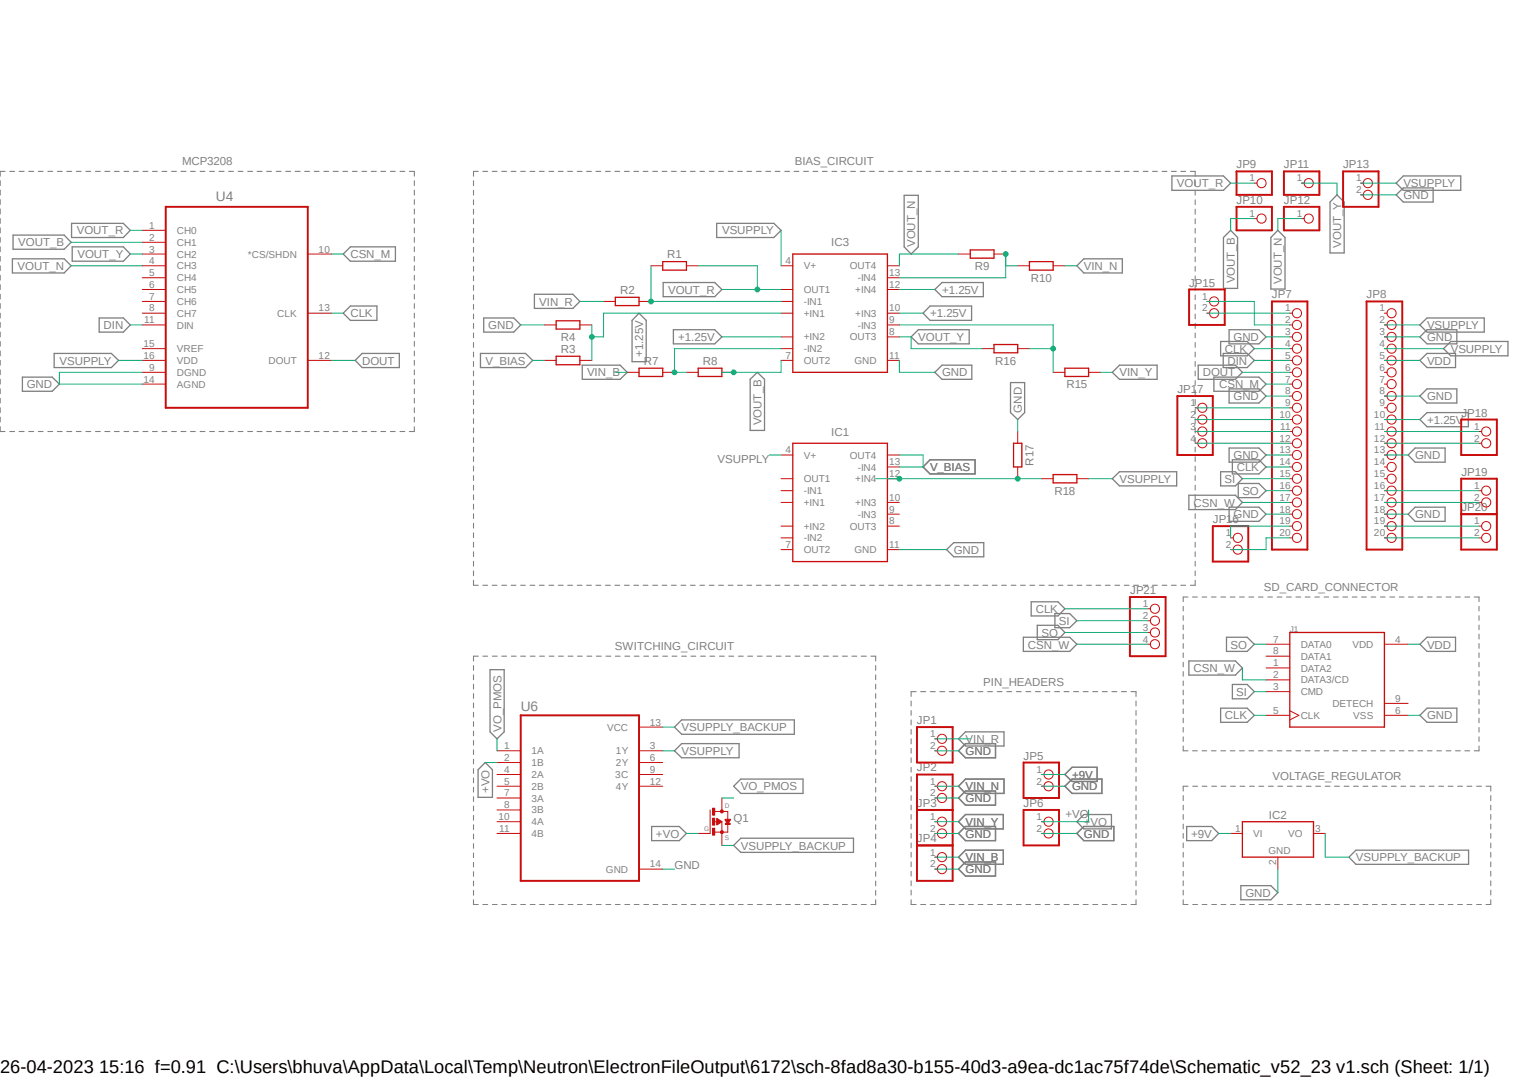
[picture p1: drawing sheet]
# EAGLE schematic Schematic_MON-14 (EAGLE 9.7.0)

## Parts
IC1  LM324_SOIC  [SOIC127P600X175-14N]
IC2  LM7805_TO220V  [TO220V]
IC3  LM324_SOIC  [SOIC127P600X175-14N]
J1  MEM2051-00-195-00-A  [GCT_MEM2051-00-195-00-A]
JP1  PINHD-1X2/90  [1X02/90]
JP2  PINHD-1X2/90  [1X02/90]
JP3  PINHD-1X2/90  [1X02/90]
JP4  PINHD-1X2/90  [1X02/90]
JP5  PINHD-1X2/90  [1X02/90]
JP6  PINHD-1X2/90  [1X02/90]
JP7  PINHD-1X20  [1X20]
JP8  PINHD-1X20  [1X20]
JP9  PINHD-1X1  [1X01]
JP10  PINHD-1X1  [1X01]
JP11  PINHD-1X1  [1X01]
JP12  PINHD-1X1  [1X01]
JP13  PINHD-1X2  [1X02]
JP15  PINHD-1X2  [1X02]
JP16  PINHD-1X2  [1X02]
JP17  PINHD-1X4  [1X04]
JP18  PINHD-1X2  [1X02]
JP19  PINHD-1X2  [1X02]
JP20  PINHD-1X2  [1X02]
JP21  PINHD-1X4  [1X04]
Q1  FDN306P  [SSOT-3]
R1  47000  R_CHIP-1206(3216-METRIC)  [RESC3216X70]
R2  1200  R_CHIP-1206(3216-METRIC)  [RESC3216X70]
R3  1200  R_CHIP-1206(3216-METRIC)  [RESC3216X70]
R4  33000  R_CHIP-1206(3216-METRIC)  [RESC3216X70]
R7  1200  R_CHIP-1206(3216-METRIC)  [RESC3216X70]
R8  33000  R_CHIP-1206(3216-METRIC)  [RESC3216X70]
R9  33000  R_CHIP-1206(3216-METRIC)  [RESC3216X70]
R10  1200  R_CHIP-1206(3216-METRIC)  [RESC3216X70]
R15  1200  R_CHIP-1206(3216-METRIC)  [RESC3216X70]
R16  33000  R_CHIP-1206(3216-METRIC)  [RESC3216X70]
R17  470  R_CHIP-1206(3216-METRIC)  [RESC3216X70]
R18  33000  R_CHIP-1206(3216-METRIC)  [RESC3216X70]
U4  MCP3208-BI/SL  [SOIC127P600X175-16N]
U6  SN74LV32ADR  [SOIC127P600X175-14N]

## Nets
+1.25V: IC3.3(+IN1) IC3.5(+IN2) IC3.10(+IN3) IC3.12(+IN4) JP8.10 R3.2 R4.1
+9V: IC2.1(VI) JP5.1
+VO: JP6.1 Q1.1(G) U6.2(1B)
CLK: J1.5(CLK) JP7.4 JP7.14 JP21.1 U4.13(CLK)
CSN_M: JP7.7 U4.10(*CS/SHDN)
CSN_W: J1.2(DATA3/CD) JP7.17 JP21.4
DIN: JP7.5 U4.11(DIN)
DOUT: JP7.6 U4.12(DOUT)
GND: IC1.11(GND) IC2.2(GND) IC3.11(GND) J1.6(VSS) JP1.2 JP2.2 JP3.2 JP4.2 JP5.2 JP6.2 JP7.3 JP7.8 JP7.13 JP7.18 JP8.3 JP8.8 JP8.13 JP8.18 JP13.2 R4.2 R17.1 U4.9(DGND) U4.14(AGND) U6.14(GND)
N$1: JP8.20 JP20.2
N$2: JP8.19 JP20.1
N$3: JP8.17 JP19.2
N$4: IC3.6(-IN2) R7.2 R8.1
N$5: IC3.9(-IN3) R15.2 R16.1
N$6: JP8.16 JP19.1
N$7: JP7.9 JP17.1
N$8: IC3.2(-IN1) R1.1 R2.2
N$9: IC3.13(-IN4) R9.1 R10.2
N$10: JP7.10 JP17.2
N$11: JP7.11 JP17.3
N$12: JP7.12 JP17.4
N$13: IC1.12(+IN4) R17.2 R18.2
N$15: JP7.19 JP16.1
N$16: JP7.20 JP16.2
N$17: JP7.1 JP15.2
N$18: JP7.2 JP15.1
N$19: JP8.11 JP18.1
N$20: JP8.12 JP18.2
SI: J1.3(CMD) JP7.15 JP21.2
SO: J1.7(DATA0) JP7.16 JP21.3
V_BIAS: IC1.13(-IN4) IC1.14(OUT4) R3.1
VDD: J1.4(VDD) JP8.5
VIN_B: JP4.1 R7.1
VIN_N: JP2.1 R10.1
VIN_R: JP1.1 R2.1
VIN_Y: JP3.1 R15.1
VO_PMOS: Q1.3(D) U6.1(1A)
VOUT_B: IC3.7(OUT2) JP10.1 R8.2 U4.2(CH1)
VOUT_N: IC3.14(OUT4) JP12.1 R9.2 U4.4(CH3)
VOUT_R: IC3.1(OUT1) JP9.1 R1.2 U4.1(CH0)
VOUT_Y: IC3.8(OUT3) JP11.1 R16.2 U4.3(CH2)
VSUPPLY: IC1.4(V+) IC3.4(V+) JP8.2 JP8.4 JP13.1 R18.1 U4.16(VDD) U6.3(1Y)
VSUPPLY_BACKUP: IC2.3(VO) Q1.2(S) U6.13(VCC)
Unconnected: IC1.1(OUT1) IC1.2(-IN1) IC1.3(+IN1) IC1.5(+IN2) IC1.6(-IN2) IC1.7(OUT2) IC1.8(OUT3) IC1.9(-IN3) IC1.10(+IN3) J1.1(DATA2) J1.8(DATA1) J1.9(DETECH) JP8.1 JP8.6 JP8.7 JP8.9 JP8.14 JP8.15 U4.5(CH4) U4.6(CH5) U4.7(CH6) U4.8(CH7) U4.15(VREF) U6.4(2A) U6.5(2B) U6.6(2Y) U6.7(3A) U6.8(3B) U6.9(3C) U6.10(4A) U6.11(4B) U6.12(4Y)
